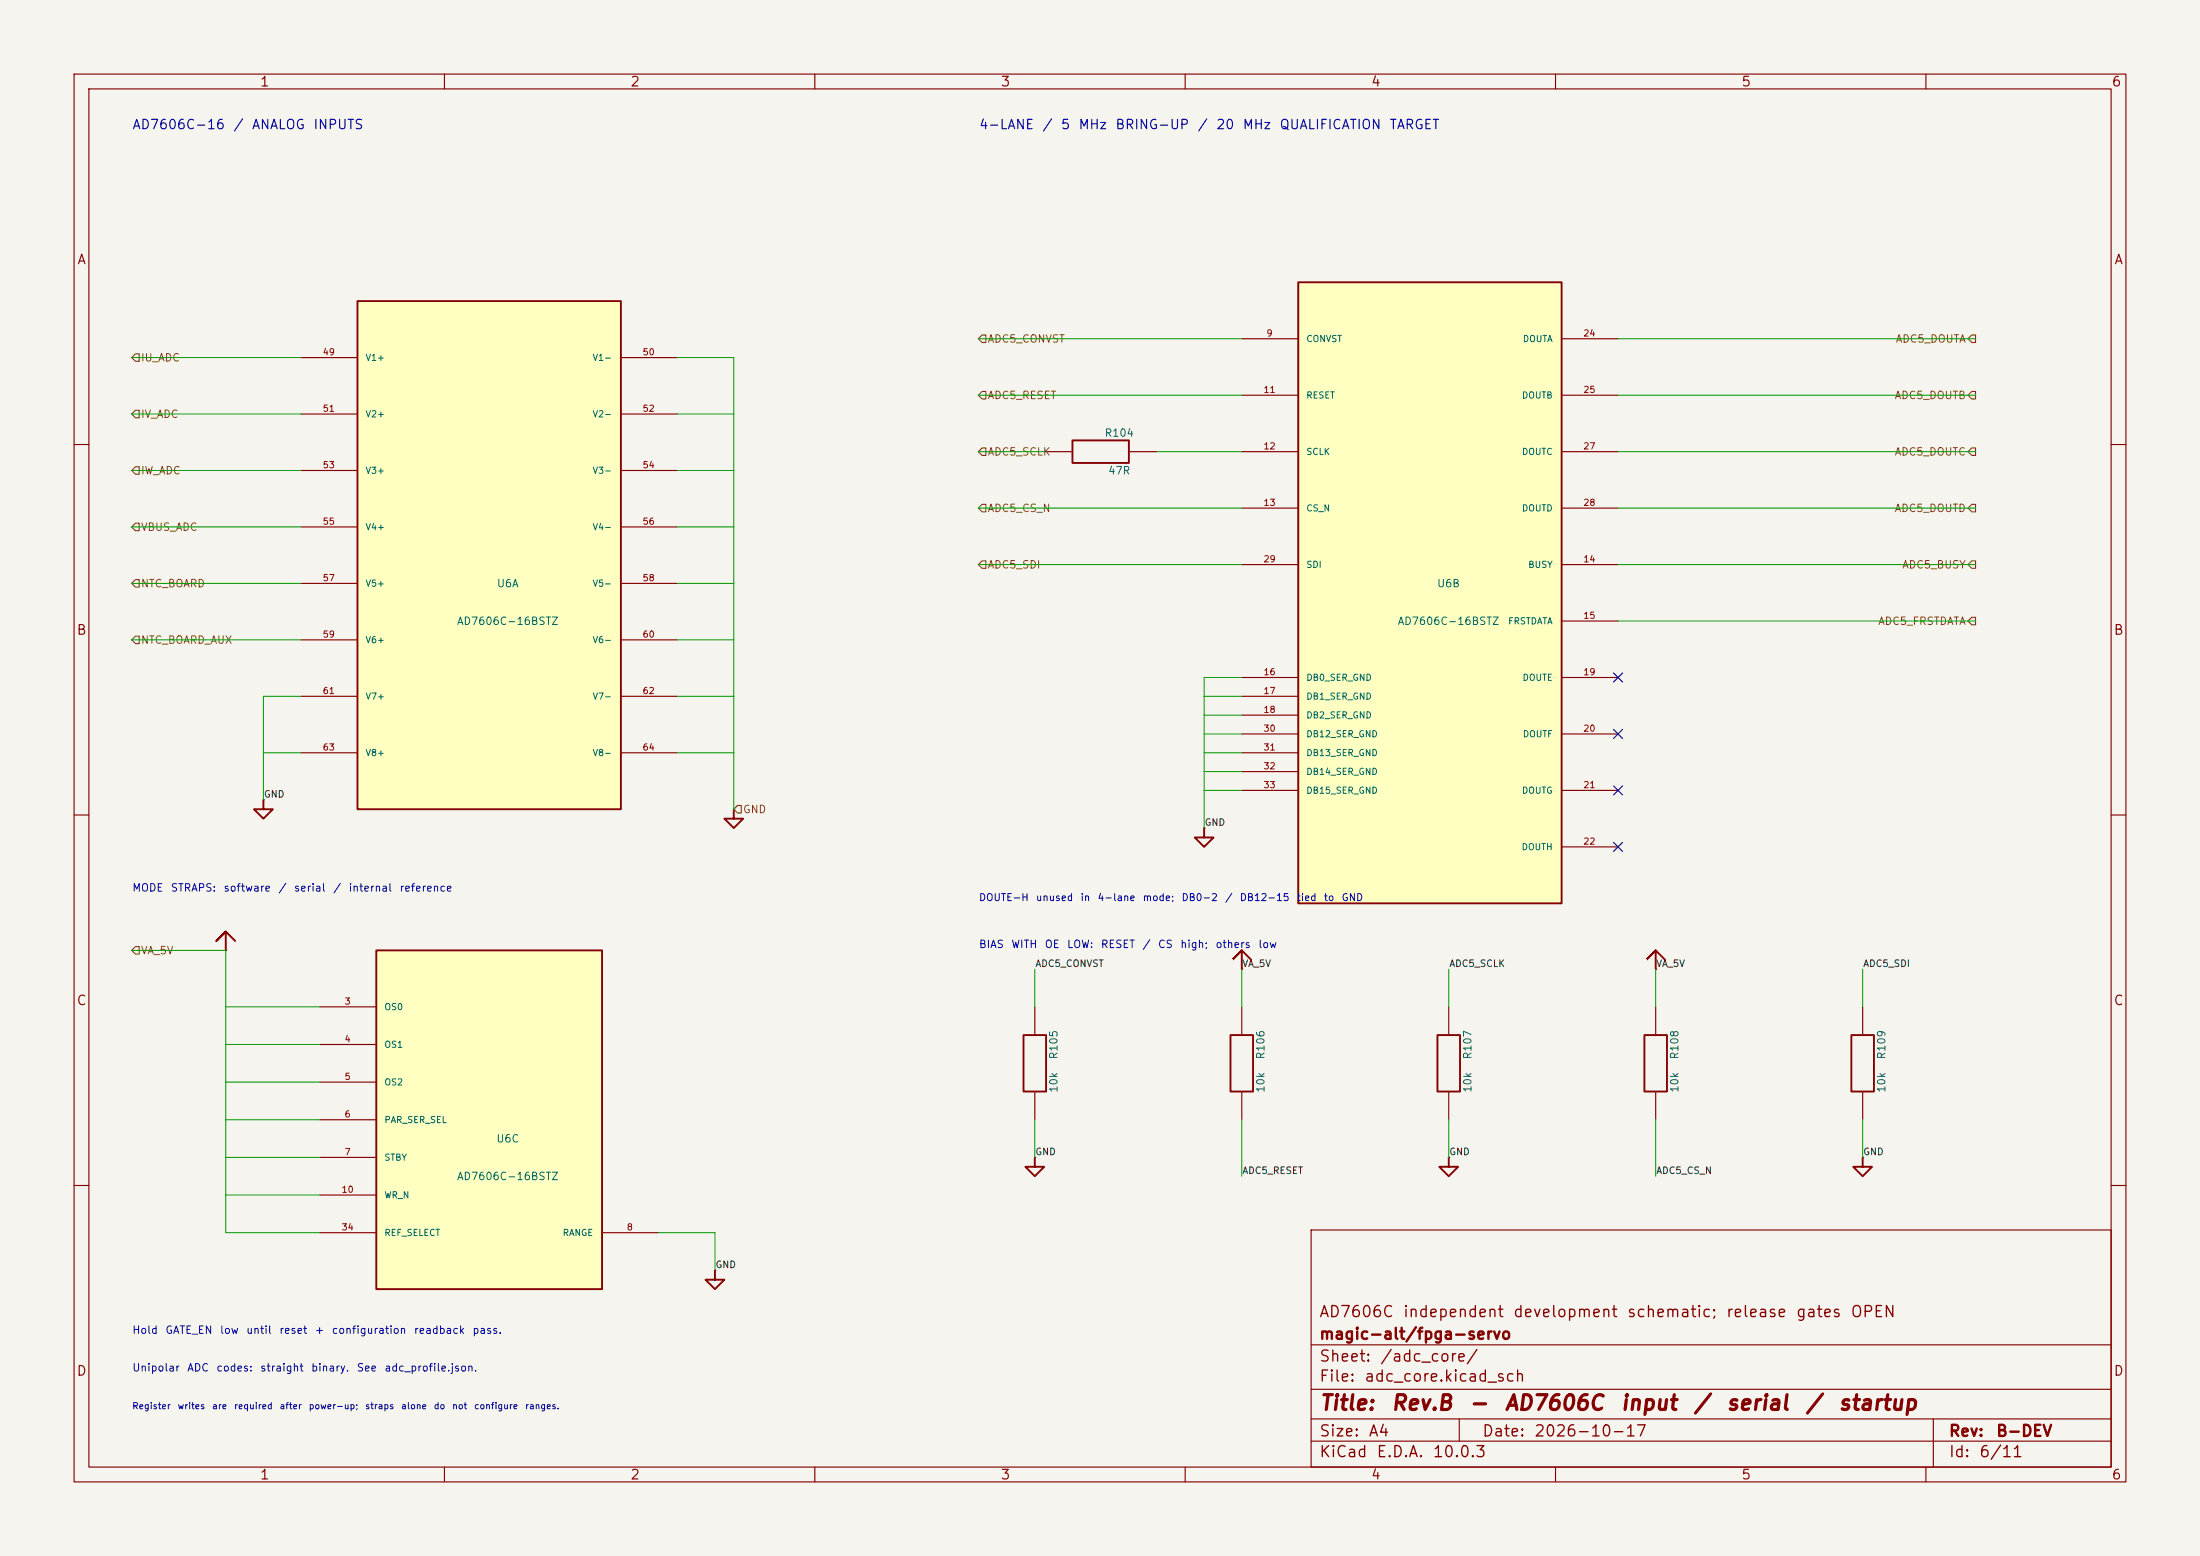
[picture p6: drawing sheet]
(kicad_sch (version 20260306) (generator "eeschema") (generator_version "10.0") (paper "A4") (title_block (title "Rev.B - AD7606C input / serial / startup") (date "2026-10-17") (rev "B-DEV") (company "magic-alt/fpga-servo") (comment 1 "AD7606C independent development schematic; release gates OPEN")) (lib_symbols (symbol "ax7010_servo_reva:AD7606C_16_SERIAL" (pin_names (offset 1.016)) (in_bom yes) (on_board yes)(property "Reference" "U" (at 0 0 0) (effects (font (size 1.016 1.016)) (hide yes)))(property "Value" "AD7606C_16_SERIAL" (at 0 0 0) (effects (font (size 1.016 1.016)) (hide yes)))(property "Footprint" "Package_QFP:LQFP-64_10x10mm_P0.5mm" (at 0 0 0) (effects (font (size 1.016 1.016)) (hide yes)))(property "Datasheet" "https://www.analog.com/media/en/technical-documentation/data-sheets/ad7606c-16.pdf" (at 0 0 0) (effects (font (size 1.016 1.016)) (hide yes)))(symbol "AD7606C_16_SERIAL_1_1" (rectangle (start -17.78 40.64) (end 17.78 -27.94) (stroke (width .254) (type default)) (fill (type background)))(pin input line (at -25.4 33.02 0) (length 7.62) (name "V1+" (effects (font (size 0.85 0.85)) )) (number "49" (effects (font (size 0.85 0.85)) )))(pin input line (at 25.4 33.02 180) (length 7.62) (name "V1-" (effects (font (size 0.85 0.85)) )) (number "50" (effects (font (size 0.85 0.85)) )))(pin input line (at -25.4 25.4 0) (length 7.62) (name "V2+" (effects (font (size 0.85 0.85)) )) (number "51" (effects (font (size 0.85 0.85)) )))(pin input line (at 25.4 25.4 180) (length 7.62) (name "V2-" (effects (font (size 0.85 0.85)) )) (number "52" (effects (font (size 0.85 0.85)) )))(pin input line (at -25.4 17.78 0) (length 7.62) (name "V3+" (effects (font (size 0.85 0.85)) )) (number "53" (effects (font (size 0.85 0.85)) )))(pin input line (at 25.4 17.78 180) (length 7.62) (name "V3-" (effects (font (size 0.85 0.85)) )) (number "54" (effects (font (size 0.85 0.85)) )))(pin input line (at -25.4 10.16 0) (length 7.62) (name "V4+" (effects (font (size 0.85 0.85)) )) (number "55" (effects (font (size 0.85 0.85)) )))(pin input line (at 25.4 10.16 180) (length 7.62) (name "V4-" (effects (font (size 0.85 0.85)) )) (number "56" (effects (font (size 0.85 0.85)) )))(pin input line (at -25.4 2.54 0) (length 7.62) (name "V5+" (effects (font (size 0.85 0.85)) )) (number "57" (effects (font (size 0.85 0.85)) )))(pin input line (at 25.4 2.54 180) (length 7.62) (name "V5-" (effects (font (size 0.85 0.85)) )) (number "58" (effects (font (size 0.85 0.85)) )))(pin input line (at -25.4 -5.08 0) (length 7.62) (name "V6+" (effects (font (size 0.85 0.85)) )) (number "59" (effects (font (size 0.85 0.85)) )))(pin input line (at 25.4 -5.08 180) (length 7.62) (name "V6-" (effects (font (size 0.85 0.85)) )) (number "60" (effects (font (size 0.85 0.85)) )))(pin input line (at -25.4 -12.7 0) (length 7.62) (name "V7+" (effects (font (size 0.85 0.85)) )) (number "61" (effects (font (size 0.85 0.85)) )))(pin input line (at 25.4 -12.7 180) (length 7.62) (name "V7-" (effects (font (size 0.85 0.85)) )) (number "62" (effects (font (size 0.85 0.85)) )))(pin input line (at -25.4 -20.32 0) (length 7.62) (name "V8+" (effects (font (size 0.85 0.85)) )) (number "63" (effects (font (size 0.85 0.85)) )))(pin input line (at 25.4 -20.32 180) (length 7.62) (name "V8-" (effects (font (size 0.85 0.85)) )) (number "64" (effects (font (size 0.85 0.85)) ))))(symbol "AD7606C_16_SERIAL_2_1" (rectangle (start -17.78 43.18) (end 17.78 -40.64) (stroke (width .254) (type default)) (fill (type background)))(pin input line (at -25.4 35.56 0) (length 7.62) (name "CONVST" (effects (font (size 0.85 0.85)) )) (number "9" (effects (font (size 0.85 0.85)) )))(pin input line (at -25.4 27.94 0) (length 7.62) (name "RESET" (effects (font (size 0.85 0.85)) )) (number "11" (effects (font (size 0.85 0.85)) )))(pin input line (at -25.4 20.32 0) (length 7.62) (name "SCLK" (effects (font (size 0.85 0.85)) )) (number "12" (effects (font (size 0.85 0.85)) )))(pin input line (at -25.4 12.7 0) (length 7.62) (name "CS_N" (effects (font (size 0.85 0.85)) )) (number "13" (effects (font (size 0.85 0.85)) )))(pin input line (at -25.4 5.08 0) (length 7.62) (name "SDI" (effects (font (size 0.85 0.85)) )) (number "29" (effects (font (size 0.85 0.85)) )))(pin output line (at 25.4 35.56 180) (length 7.62) (name "DOUTA" (effects (font (size 0.85 0.85)) )) (number "24" (effects (font (size 0.85 0.85)) )))(pin output line (at 25.4 27.94 180) (length 7.62) (name "DOUTB" (effects (font (size 0.85 0.85)) )) (number "25" (effects (font (size 0.85 0.85)) )))(pin output line (at 25.4 20.32 180) (length 7.62) (name "DOUTC" (effects (font (size 0.85 0.85)) )) (number "27" (effects (font (size 0.85 0.85)) )))(pin output line (at 25.4 12.7 180) (length 7.62) (name "DOUTD" (effects (font (size 0.85 0.85)) )) (number "28" (effects (font (size 0.85 0.85)) )))(pin output line (at 25.4 5.08 180) (length 7.62) (name "BUSY" (effects (font (size 0.85 0.85)) )) (number "14" (effects (font (size 0.85 0.85)) )))(pin output line (at 25.4 -2.54 180) (length 7.62) (name "FRSTDATA" (effects (font (size 0.85 0.85)) )) (number "15" (effects (font (size 0.85 0.85)) )))(pin output line (at 25.4 -10.16 180) (length 7.62) (name "DOUTE" (effects (font (size 0.85 0.85)) )) (number "19" (effects (font (size 0.85 0.85)) )))(pin output line (at 25.4 -17.78 180) (length 7.62) (name "DOUTF" (effects (font (size 0.85 0.85)) )) (number "20" (effects (font (size 0.85 0.85)) )))(pin output line (at 25.4 -25.4 180) (length 7.62) (name "DOUTG" (effects (font (size 0.85 0.85)) )) (number "21" (effects (font (size 0.85 0.85)) )))(pin output line (at 25.4 -33.02 180) (length 7.62) (name "DOUTH" (effects (font (size 0.85 0.85)) )) (number "22" (effects (font (size 0.85 0.85)) )))(pin input line (at -25.4 -10.16 0) (length 7.62) (name "DB0_SER_GND" (effects (font (size 0.85 0.85)) )) (number "16" (effects (font (size 0.85 0.85)) )))(pin input line (at -25.4 -12.7 0) (length 7.62) (name "DB1_SER_GND" (effects (font (size 0.85 0.85)) )) (number "17" (effects (font (size 0.85 0.85)) )))(pin input line (at -25.4 -15.24 0) (length 7.62) (name "DB2_SER_GND" (effects (font (size 0.85 0.85)) )) (number "18" (effects (font (size 0.85 0.85)) )))(pin input line (at -25.4 -17.78 0) (length 7.62) (name "DB12_SER_GND" (effects (font (size 0.85 0.85)) )) (number "30" (effects (font (size 0.85 0.85)) )))(pin input line (at -25.4 -20.32 0) (length 7.62) (name "DB13_SER_GND" (effects (font (size 0.85 0.85)) )) (number "31" (effects (font (size 0.85 0.85)) )))(pin input line (at -25.4 -22.86 0) (length 7.62) (name "DB14_SER_GND" (effects (font (size 0.85 0.85)) )) (number "32" (effects (font (size 0.85 0.85)) )))(pin input line (at -25.4 -25.4 0) (length 7.62) (name "DB15_SER_GND" (effects (font (size 0.85 0.85)) )) (number "33" (effects (font (size 0.85 0.85)) ))))(symbol "AD7606C_16_SERIAL_3_1" (rectangle (start -15.24 27.94) (end 15.24 -17.78) (stroke (width .254) (type default)) (fill (type background)))(pin input line (at -22.86 20.32 0) (length 7.62) (name "OS0" (effects (font (size 0.85 0.85)) )) (number "3" (effects (font (size 0.85 0.85)) )))(pin input line (at -22.86 15.24 0) (length 7.62) (name "OS1" (effects (font (size 0.85 0.85)) )) (number "4" (effects (font (size 0.85 0.85)) )))(pin input line (at -22.86 10.16 0) (length 7.62) (name "OS2" (effects (font (size 0.85 0.85)) )) (number "5" (effects (font (size 0.85 0.85)) )))(pin input line (at -22.86 5.08 0) (length 7.62) (name "PAR_SER_SEL" (effects (font (size 0.85 0.85)) )) (number "6" (effects (font (size 0.85 0.85)) )))(pin input line (at -22.86 0 0) (length 7.62) (name "STBY" (effects (font (size 0.85 0.85)) )) (number "7" (effects (font (size 0.85 0.85)) )))(pin input line (at -22.86 -5.08 0) (length 7.62) (name "WR_N" (effects (font (size 0.85 0.85)) )) (number "10" (effects (font (size 0.85 0.85)) )))(pin input line (at -22.86 -10.16 0) (length 7.62) (name "REF_SELECT" (effects (font (size 0.85 0.85)) )) (number "34" (effects (font (size 0.85 0.85)) )))(pin input line (at 22.86 -10.16 180) (length 7.62) (name "RANGE" (effects (font (size 0.85 0.85)) )) (number "8" (effects (font (size 0.85 0.85)) ))))(symbol "AD7606C_16_SERIAL_4_1" (rectangle (start -68.58 5.08) (end 78.74 -25.4) (stroke (width .254) (type default)) (fill (type background)))(pin power_in line (at -50.8 12.7 270) (length 7.62) (name "AVCC" (effects (font (size 0.85 0.85)) )) (number "1" (effects (font (size 0.85 0.85)) )))(pin power_in line (at -20.32 12.7 270) (length 7.62) (name "AVCC" (effects (font (size 0.85 0.85)) )) (number "37" (effects (font (size 0.85 0.85)) )))(pin power_in line (at 10.16 12.7 270) (length 7.62) (name "AVCC" (effects (font (size 0.85 0.85)) )) (number "38" (effects (font (size 0.85 0.85)) )))(pin power_in line (at 40.64 12.7 270) (length 7.62) (name "AVCC" (effects (font (size 0.85 0.85)) )) (number "48" (effects (font (size 0.85 0.85)) )))(pin power_in line (at 71.12 12.7 270) (length 7.62) (name "VDRIVE" (effects (font (size 0.85 0.85)) )) (number "23" (effects (font (size 0.85 0.85)) )))(pin power_in line (at -57.15 -33.02 90) (length 7.62) (name "AGND" (effects (font (size 0.85 0.85)) )) (number "2" (effects (font (size 0.85 0.85)) )))(pin power_in line (at -39.37 -33.02 90) (length 7.62) (name "AGND" (effects (font (size 0.85 0.85)) )) (number "26" (effects (font (size 0.85 0.85)) )))(pin power_in line (at -21.59 -33.02 90) (length 7.62) (name "AGND" (effects (font (size 0.85 0.85)) )) (number "35" (effects (font (size 0.85 0.85)) )))(pin power_in line (at -3.81 -33.02 90) (length 7.62) (name "AGND" (effects (font (size 0.85 0.85)) )) (number "40" (effects (font (size 0.85 0.85)) )))(pin power_in line (at 13.97 -33.02 90) (length 7.62) (name "AGND" (effects (font (size 0.85 0.85)) )) (number "41" (effects (font (size 0.85 0.85)) )))(pin power_in line (at 31.75 -33.02 90) (length 7.62) (name "AGND" (effects (font (size 0.85 0.85)) )) (number "47" (effects (font (size 0.85 0.85)) )))(pin power_in line (at 49.53 -33.02 90) (length 7.62) (name "REFGND" (effects (font (size 0.85 0.85)) )) (number "43" (effects (font (size 0.85 0.85)) )))(pin power_in line (at 67.31 -33.02 90) (length 7.62) (name "REFGND" (effects (font (size 0.85 0.85)) )) (number "46" (effects (font (size 0.85 0.85)) ))))(symbol "AD7606C_16_SERIAL_5_1" (rectangle (start -30.48 20.32) (end 30.48 -27.94) (stroke (width .254) (type default)) (fill (type background)))(pin passive line (at -38.1 12.7 0) (length 7.62) (name "REGCAP_A" (effects (font (size 0.85 0.85)) )) (number "36" (effects (font (size 0.85 0.85)) )))(pin passive line (at -38.1 -12.7 0) (length 7.62) (name "REGCAP_D" (effects (font (size 0.85 0.85)) )) (number "39" (effects (font (size 0.85 0.85)) )))(pin passive line (at 38.1 12.7 180) (length 7.62) (name "REFIN_REFOUT" (effects (font (size 0.85 0.85)) )) (number "42" (effects (font (size 0.85 0.85)) )))(pin passive line (at 38.1 -12.7 180) (length 7.62) (name "REFCAPA" (effects (font (size 0.85 0.85)) )) (number "44" (effects (font (size 0.85 0.85)) )))(pin passive line (at 38.1 -20.32 180) (length 7.62) (name "REFCAPB" (effects (font (size 0.85 0.85)) )) (number "45" (effects (font (size 0.85 0.85)) )))))
(symbol "ax7010_servo_reva:PWR_GND" (pin_names (offset 0) (hide yes)) (pin_numbers (hide yes)) (in_bom no) (on_board no) (in_pos_files no)
(property "Reference" "#PWR" (at 0 0 0) (effects (font (size 1 1)) (hide yes)))
(property "Value" "/GND" (at 0 -4.445 0) (effects (font (size 1 1)) (hide yes)))
(symbol "PWR_GND_0_1" (polyline (pts (xy 0 0) (xy 0 -1.27) (xy -1.27 -1.27) (xy 0 -2.54) (xy 1.27 -1.27) (xy 0 -1.27)) (stroke (width 0.254) (type default)) (fill (type none))))
(symbol "PWR_GND_1_1" (pin passive line (at 0 0 90) (length 0) (name "GND" (effects (font (size 1 1)))) (number "1" (effects (font (size 1 1)))))))
(symbol "ax7010_servo_reva:PWR_VA_5V" (pin_names (offset 0) (hide yes)) (pin_numbers (hide yes)) (in_bom no) (on_board no) (in_pos_files no)
(property "Reference" "#PWR" (at 0 0 0) (effects (font (size 1 1)) (hide yes)))
(property "Value" "/VA_5V" (at 0 4.445 0) (effects (font (size 1 1)) (hide yes)))
(symbol "PWR_VA_5V_0_1" (polyline (pts (xy 0 0) (xy 0 2.54) (xy -1.27 1.27) (xy 0 2.54) (xy 1.27 1.27)) (stroke (width 0.254) (type default)) (fill (type none))))
(symbol "PWR_VA_5V_1_1" (pin passive line (at 0 0 90) (length 0) (name "VA_5V" (effects (font (size 1 1)))) (number "1" (effects (font (size 1 1)))))))
(symbol "ax7010_servo_reva:R"
   (pin_numbers (hide yes))
   (pin_names (offset 0) (hide yes)) (exclude_from_sim no) (in_bom yes) (on_board yes)
   (in_pos_files yes)
   (duplicate_pin_numbers_are_jumpers no)
   (property "Reference" "R" (at 0 2.54 0) (show_name no) (do_not_autoplace no) (effects (font (size 1.016 1.016))))
   (property "Value" "R" (at 0 -2.54 0) (show_name no) (do_not_autoplace no) (effects (font (size 1.016 1.016))))
   (property "Footprint" "" (at 0 0 0) (show_name no) (do_not_autoplace no) (hide yes) (effects (font (size 1.27 1.27))))
   (property "Datasheet" "" (at 0 0 0) (show_name no) (do_not_autoplace no) (hide yes) (effects (font (size 1.27 1.27))))
   (property "Description" "" (at 0 0 0) (show_name no) (do_not_autoplace no) (hide yes) (effects (font (size 1.27 1.27))))
   (symbol "R_0_1"
    (rectangle (start -3.81 1.524) (end 3.81 -1.524) (stroke (width 0.254) (type solid)) (fill (type none))))
   (symbol "R_1_1"
    (pin passive line (at -7.62 0 0) (length 3.81) (name "1" (effects (font (size 1.016 1.016)))) (number "1" (effects (font (size 1.016 1.016)))))
    (pin passive line (at 7.62 0 180) (length 3.81) (name "2" (effects (font (size 1.016 1.016)))) (number "2" (effects (font (size 1.016 1.016))))))
   (embedded_fonts no)))
(text "AD7606C-16 / ANALOG INPUTS" (at 17.78 17.78 0) (effects (font (size 1.27 1.27)) (justify left bottom)))
(text "4-LANE / 5 MHz BRING-UP / 20 MHz QUALIFICATION TARGET" (at 132.08 17.78 0) (effects (font (size 1.27 1.27)) (justify left bottom)))
(symbol (lib_id "ax7010_servo_reva:AD7606C_16_SERIAL") (at 66.04 81.28 0) (unit 1) (in_bom yes) (on_board yes) (in_pos_files yes) (dnp no)(property "Reference" "U6" (at 68.58 78.74 0) (effects (font (size 1.016 1.016)) ))(property "Value" "AD7606C-16BSTZ" (at 68.58 83.82 0) (effects (font (size 1.016 1.016)) ))(property "Manufacturer" "Analog Devices" (at 66.04 81.28 0) (effects (font (size 1.016 1.016)) (hide yes)))(property "MPN" "AD7606C-16BSTZ" (at 66.04 81.28 0) (effects (font (size 1.016 1.016)) (hide yes)))(property "LCSC" "C5371769" (at 66.04 81.28 0) (effects (font (size 1.016 1.016)) (hide yes)))(property "Alternative_MPN" "AD7606C-16BSTZ-RL" (at 66.04 81.28 0) (effects (font (size 1.016 1.016)) (hide yes)))(property "Alternative_LCSC" "C5240947" (at 66.04 81.28 0) (effects (font (size 1.016 1.016)) (hide yes)))(property "Alternative_Status" "Packaging only; same silicon and ST-64-2 package" (at 66.04 81.28 0) (effects (font (size 1.016 1.016)) (hide yes)))(property "Footprint" "Package_QFP:LQFP-64_10x10mm_P0.5mm" (at 66.04 81.28 0) (effects (font (size 1.016 1.016)) (hide yes)))(property "Datasheet" "https://www.analog.com/media/en/technical-documentation/data-sheets/ad7606c-16.pdf" (at 66.04 81.28 0) (effects (font (size 1.016 1.016)) (hide yes)))(property "Description" "8ch simultaneous 16-bit ADC; serial software mode, four DOUT lanes" (at 66.04 81.28 0) (effects (font (size 1.016 1.016)) (hide yes)))(property "Sourcing_Status" "Development selection; refresh actual quote before purchasing" (at 66.04 81.28 0) (effects (font (size 1.016 1.016)) (hide yes))))
(symbol (lib_id "ax7010_servo_reva:AD7606C_16_SERIAL") (at 193.04 81.28 0) (unit 2) (in_bom yes) (on_board yes) (in_pos_files yes) (dnp no)(property "Reference" "U6" (at 195.58 78.74 0) (effects (font (size 1.016 1.016)) ))(property "Value" "AD7606C-16BSTZ" (at 195.58 83.82 0) (effects (font (size 1.016 1.016)) ))(property "Manufacturer" "Analog Devices" (at 193.04 81.28 0) (effects (font (size 1.016 1.016)) (hide yes)))(property "MPN" "AD7606C-16BSTZ" (at 193.04 81.28 0) (effects (font (size 1.016 1.016)) (hide yes)))(property "LCSC" "C5371769" (at 193.04 81.28 0) (effects (font (size 1.016 1.016)) (hide yes)))(property "Alternative_MPN" "AD7606C-16BSTZ-RL" (at 193.04 81.28 0) (effects (font (size 1.016 1.016)) (hide yes)))(property "Alternative_LCSC" "C5240947" (at 193.04 81.28 0) (effects (font (size 1.016 1.016)) (hide yes)))(property "Alternative_Status" "Packaging only; same silicon and ST-64-2 package" (at 193.04 81.28 0) (effects (font (size 1.016 1.016)) (hide yes)))(property "Footprint" "Package_QFP:LQFP-64_10x10mm_P0.5mm" (at 193.04 81.28 0) (effects (font (size 1.016 1.016)) (hide yes)))(property "Datasheet" "https://www.analog.com/media/en/technical-documentation/data-sheets/ad7606c-16.pdf" (at 193.04 81.28 0) (effects (font (size 1.016 1.016)) (hide yes)))(property "Description" "8ch simultaneous 16-bit ADC; serial software mode, four DOUT lanes" (at 193.04 81.28 0) (effects (font (size 1.016 1.016)) (hide yes)))(property "Sourcing_Status" "Development selection; refresh actual quote before purchasing" (at 193.04 81.28 0) (effects (font (size 1.016 1.016)) (hide yes))))
(wire (pts (xy 17.78 48.26) (xy 40.64 48.26)) (stroke (width 0.1524) (type default)))
(hierarchical_label "IU_ADC" (shape input) (at 17.78 48.26 0) (effects (font (size 1.016 1.016)) (justify left)))
(wire (pts (xy 17.78 55.88) (xy 40.64 55.88)) (stroke (width 0.1524) (type default)))
(hierarchical_label "IV_ADC" (shape input) (at 17.78 55.88 0) (effects (font (size 1.016 1.016)) (justify left)))
(wire (pts (xy 17.78 63.5) (xy 40.64 63.5)) (stroke (width 0.1524) (type default)))
(hierarchical_label "IW_ADC" (shape input) (at 17.78 63.5 0) (effects (font (size 1.016 1.016)) (justify left)))
(wire (pts (xy 17.78 71.12) (xy 40.64 71.12)) (stroke (width 0.1524) (type default)))
(hierarchical_label "VBUS_ADC" (shape input) (at 17.78 71.12 0) (effects (font (size 1.016 1.016)) (justify left)))
(wire (pts (xy 17.78 78.74) (xy 40.64 78.74)) (stroke (width 0.1524) (type default)))
(hierarchical_label "NTC_BOARD" (shape input) (at 17.78 78.74 0) (effects (font (size 1.016 1.016)) (justify left)))
(wire (pts (xy 17.78 86.36) (xy 40.64 86.36)) (stroke (width 0.1524) (type default)))
(hierarchical_label "NTC_BOARD_AUX" (shape input) (at 17.78 86.36 0) (effects (font (size 1.016 1.016)) (justify left)))
(wire (pts (xy 35.56 93.98) (xy 40.64 93.98)) (stroke (width 0.1524) (type default)))
(wire (pts (xy 35.56 101.6) (xy 40.64 101.6)) (stroke (width 0.1524) (type default)))
(wire (pts (xy 35.56 93.98) (xy 35.56 101.6)) (stroke (width 0.1524) (type default)))
(wire (pts (xy 35.56 101.6) (xy 35.56 107.95)) (stroke (width 0.1524) (type default)))
(junction (at 35.56 101.6) (diameter 0.635) (color 0 0 0 0))
(symbol (lib_id "ax7010_servo_reva:PWR_GND") (at 35.56 107.95 0) (unit 1) (in_bom no) (on_board no) (in_pos_files no)(property "Reference" "#PWR5001" (at 38.1 105.41 0) (effects (font (size 1.016 1.016)) (hide yes)))(property "Value" "/GND" (at 38.1 110.49 0) (effects (font (size 1.016 1.016)) (hide yes))))
(label "GND" (at 35.56 107.95 0) (effects (font (size 0.9 0.9)) (justify left bottom)))
(wire (pts (xy 91.44 48.26) (xy 99.06 48.26)) (stroke (width 0.1524) (type default)))
(wire (pts (xy 99.06 48.26) (xy 99.06 55.88)) (stroke (width 0.1524) (type default)))
(wire (pts (xy 91.44 55.88) (xy 99.06 55.88)) (stroke (width 0.1524) (type default)))
(wire (pts (xy 99.06 55.88) (xy 99.06 63.5)) (stroke (width 0.1524) (type default)))
(junction (at 99.06 55.88) (diameter 0.635) (color 0 0 0 0))
(wire (pts (xy 91.44 63.5) (xy 99.06 63.5)) (stroke (width 0.1524) (type default)))
(wire (pts (xy 99.06 63.5) (xy 99.06 71.12)) (stroke (width 0.1524) (type default)))
(junction (at 99.06 63.5) (diameter 0.635) (color 0 0 0 0))
(wire (pts (xy 91.44 71.12) (xy 99.06 71.12)) (stroke (width 0.1524) (type default)))
(wire (pts (xy 99.06 71.12) (xy 99.06 78.74)) (stroke (width 0.1524) (type default)))
(junction (at 99.06 71.12) (diameter 0.635) (color 0 0 0 0))
(wire (pts (xy 91.44 78.74) (xy 99.06 78.74)) (stroke (width 0.1524) (type default)))
(wire (pts (xy 99.06 78.74) (xy 99.06 86.36)) (stroke (width 0.1524) (type default)))
(junction (at 99.06 78.74) (diameter 0.635) (color 0 0 0 0))
(wire (pts (xy 91.44 86.36) (xy 99.06 86.36)) (stroke (width 0.1524) (type default)))
(wire (pts (xy 99.06 86.36) (xy 99.06 93.98)) (stroke (width 0.1524) (type default)))
(junction (at 99.06 86.36) (diameter 0.635) (color 0 0 0 0))
(wire (pts (xy 91.44 93.98) (xy 99.06 93.98)) (stroke (width 0.1524) (type default)))
(wire (pts (xy 99.06 93.98) (xy 99.06 101.6)) (stroke (width 0.1524) (type default)))
(junction (at 99.06 93.98) (diameter 0.635) (color 0 0 0 0))
(wire (pts (xy 91.44 101.6) (xy 99.06 101.6)) (stroke (width 0.1524) (type default)))
(junction (at 99.06 101.6) (diameter 0.635) (color 0 0 0 0))
(wire (pts (xy 99.06 101.6) (xy 99.06 109.22)) (stroke (width 0.1524) (type default)))
(hierarchical_label "GND" (shape input) (at 99.06 109.22 0) (effects (font (size 1.016 1.016)) (justify left)))
(symbol (lib_id "ax7010_servo_reva:PWR_GND") (at 99.06 109.22 0) (unit 1) (in_bom no) (on_board no) (in_pos_files no)(property "Reference" "#PWR5002" (at 101.6 106.68 0) (effects (font (size 1.016 1.016)) (hide yes)))(property "Value" "/GND" (at 101.6 111.76 0) (effects (font (size 1.016 1.016)) (hide yes))))
(hierarchical_label "ADC5_CONVST" (shape input) (at 132.08 45.72 0) (effects (font (size 1.016 1.016)) (justify left)))
(wire (pts (xy 132.08 45.72) (xy 167.64 45.72)) (stroke (width 0.1524) (type default)))
(hierarchical_label "ADC5_RESET" (shape input) (at 132.08 53.34 0) (effects (font (size 1.016 1.016)) (justify left)))
(wire (pts (xy 132.08 53.34) (xy 167.64 53.34)) (stroke (width 0.1524) (type default)))
(hierarchical_label "ADC5_SCLK" (shape input) (at 132.08 60.96 0) (effects (font (size 1.016 1.016)) (justify left)))
(wire (pts (xy 132.08 60.96) (xy 140.97 60.96)) (stroke (width 0.1524) (type default)))
(symbol (lib_id "ax7010_servo_reva:R") (at 148.59 60.96 0) (unit 1) (in_bom yes) (on_board yes) (in_pos_files yes) (dnp no)(property "Reference" "R104" (at 151.13 58.42 0) (effects (font (size 1.016 1.016)) ))(property "Value" "47R" (at 151.13 63.5 0) (effects (font (size 1.016 1.016)) ))(property "Footprint" "Resistor_SMD:R_0603_1608Metric" (at 148.59 60.96 0) (effects (font (size 1.016 1.016)) (hide yes)))(property "Datasheet" "https://atta.szlcsc.com/upload/public/pdf/source/20260525/1D8CDEB9F7F4208858E1F2F6F2BB4F43.pdf" (at 148.59 60.96 0) (effects (font (size 1.016 1.016)) (hide yes)))(property "Description" "47R source damping; place adjacent to U28 B1Y clock output" (at 148.59 60.96 0) (effects (font (size 1.016 1.016)) (hide yes)))(property "Manufacturer" "FH(风华)" (at 148.59 60.96 0) (effects (font (size 1.016 1.016)) (hide yes)))(property "MPN" "RS-03K47R0FT" (at 148.59 60.96 0) (effects (font (size 1.016 1.016)) (hide yes)))(property "LCSC" "C140087" (at 148.59 60.96 0) (effects (font (size 1.016 1.016)) (hide yes)))(property "Sourcing_Status" "Prototype candidate; OEM reviewed; stock checked 2026-10-10; not production-qualified" (at 148.59 60.96 0) (effects (font (size 1.016 1.016)) (hide yes)))(property "Alternative_MPN" "0603WAF470JT5E" (at 148.59 60.96 0) (effects (font (size 1.016 1.016)) (hide yes)))(property "Alternative_LCSC" "C23182" (at 148.59 60.96 0) (effects (font (size 1.016 1.016)) (hide yes)))(property "Alternative_Status" "READY_FOR_PROTOTYPE" (at 148.59 60.96 0) (effects (font (size 1.016 1.016)) (hide yes))))
(wire (pts (xy 156.21 60.96) (xy 167.64 60.96)) (stroke (width 0.1524) (type default)))
(hierarchical_label "ADC5_CS_N" (shape input) (at 132.08 68.58 0) (effects (font (size 1.016 1.016)) (justify left)))
(wire (pts (xy 132.08 68.58) (xy 167.64 68.58)) (stroke (width 0.1524) (type default)))
(hierarchical_label "ADC5_SDI" (shape input) (at 132.08 76.2 0) (effects (font (size 1.016 1.016)) (justify left)))
(wire (pts (xy 132.08 76.2) (xy 167.64 76.2)) (stroke (width 0.1524) (type default)))
(wire (pts (xy 218.44 45.72) (xy 266.7 45.72)) (stroke (width 0.1524) (type default)))
(hierarchical_label "ADC5_DOUTA" (shape output) (at 266.7 45.72 180) (effects (font (size 1.016 1.016)) (justify right)))
(wire (pts (xy 218.44 53.34) (xy 266.7 53.34)) (stroke (width 0.1524) (type default)))
(hierarchical_label "ADC5_DOUTB" (shape output) (at 266.7 53.34 180) (effects (font (size 1.016 1.016)) (justify right)))
(wire (pts (xy 218.44 60.96) (xy 266.7 60.96)) (stroke (width 0.1524) (type default)))
(hierarchical_label "ADC5_DOUTC" (shape output) (at 266.7 60.96 180) (effects (font (size 1.016 1.016)) (justify right)))
(wire (pts (xy 218.44 68.58) (xy 266.7 68.58)) (stroke (width 0.1524) (type default)))
(hierarchical_label "ADC5_DOUTD" (shape output) (at 266.7 68.58 180) (effects (font (size 1.016 1.016)) (justify right)))
(wire (pts (xy 218.44 76.2) (xy 266.7 76.2)) (stroke (width 0.1524) (type default)))
(hierarchical_label "ADC5_BUSY" (shape output) (at 266.7 76.2 180) (effects (font (size 1.016 1.016)) (justify right)))
(wire (pts (xy 218.44 83.82) (xy 266.7 83.82)) (stroke (width 0.1524) (type default)))
(hierarchical_label "ADC5_FRSTDATA" (shape output) (at 266.7 83.82 180) (effects (font (size 1.016 1.016)) (justify right)))
(no_connect (at 218.44 91.44))
(no_connect (at 218.44 99.06))
(no_connect (at 218.44 106.68))
(no_connect (at 218.44 114.3))
(wire (pts (xy 162.56 91.44) (xy 167.64 91.44)) (stroke (width 0.1524) (type default)))
(wire (pts (xy 162.56 91.44) (xy 162.56 93.98)) (stroke (width 0.1524) (type default)))
(wire (pts (xy 162.56 93.98) (xy 167.64 93.98)) (stroke (width 0.1524) (type default)))
(wire (pts (xy 162.56 93.98) (xy 162.56 96.52)) (stroke (width 0.1524) (type default)))
(junction (at 162.56 93.98) (diameter 0.635) (color 0 0 0 0))
(wire (pts (xy 162.56 96.52) (xy 167.64 96.52)) (stroke (width 0.1524) (type default)))
(wire (pts (xy 162.56 96.52) (xy 162.56 99.06)) (stroke (width 0.1524) (type default)))
(junction (at 162.56 96.52) (diameter 0.635) (color 0 0 0 0))
(wire (pts (xy 162.56 99.06) (xy 167.64 99.06)) (stroke (width 0.1524) (type default)))
(wire (pts (xy 162.56 99.06) (xy 162.56 101.6)) (stroke (width 0.1524) (type default)))
(junction (at 162.56 99.06) (diameter 0.635) (color 0 0 0 0))
(wire (pts (xy 162.56 101.6) (xy 167.64 101.6)) (stroke (width 0.1524) (type default)))
(wire (pts (xy 162.56 101.6) (xy 162.56 104.14)) (stroke (width 0.1524) (type default)))
(junction (at 162.56 101.6) (diameter 0.635) (color 0 0 0 0))
(wire (pts (xy 162.56 104.14) (xy 167.64 104.14)) (stroke (width 0.1524) (type default)))
(wire (pts (xy 162.56 104.14) (xy 162.56 106.68)) (stroke (width 0.1524) (type default)))
(junction (at 162.56 104.14) (diameter 0.635) (color 0 0 0 0))
(wire (pts (xy 162.56 106.68) (xy 167.64 106.68)) (stroke (width 0.1524) (type default)))
(junction (at 162.56 106.68) (diameter 0.635) (color 0 0 0 0))
(wire (pts (xy 162.56 106.68) (xy 162.56 111.76)) (stroke (width 0.1524) (type default)))
(symbol (lib_id "ax7010_servo_reva:PWR_GND") (at 162.56 111.76 0) (unit 1) (in_bom no) (on_board no) (in_pos_files no)(property "Reference" "#PWR5003" (at 165.1 109.22 0) (effects (font (size 1.016 1.016)) (hide yes)))(property "Value" "/GND" (at 165.1 114.3 0) (effects (font (size 1.016 1.016)) (hide yes))))
(label "GND" (at 162.56 111.76 0) (effects (font (size 0.9 0.9)) (justify left bottom)))
(text "DOUTE-H unused in 4-lane mode; DB0-2 / DB12-15 tied to GND" (at 132.08 121.92 0) (effects (font (size 0.95 0.95)) (justify left bottom)))
(text "MODE STRAPS: software / serial / internal reference" (at 17.78 120.65 0) (effects (font (size 1.016 1.016)) (justify left bottom)))
(symbol (lib_id "ax7010_servo_reva:AD7606C_16_SERIAL") (at 66.04 156.21 0) (unit 3) (in_bom yes) (on_board yes) (in_pos_files yes) (dnp no)(property "Reference" "U6" (at 68.58 153.67 0) (effects (font (size 1.016 1.016)) ))(property "Value" "AD7606C-16BSTZ" (at 68.58 158.75 0) (effects (font (size 1.016 1.016)) ))(property "Manufacturer" "Analog Devices" (at 66.04 156.21 0) (effects (font (size 1.016 1.016)) (hide yes)))(property "MPN" "AD7606C-16BSTZ" (at 66.04 156.21 0) (effects (font (size 1.016 1.016)) (hide yes)))(property "LCSC" "C5371769" (at 66.04 156.21 0) (effects (font (size 1.016 1.016)) (hide yes)))(property "Alternative_MPN" "AD7606C-16BSTZ-RL" (at 66.04 156.21 0) (effects (font (size 1.016 1.016)) (hide yes)))(property "Alternative_LCSC" "C5240947" (at 66.04 156.21 0) (effects (font (size 1.016 1.016)) (hide yes)))(property "Alternative_Status" "Packaging only; same silicon and ST-64-2 package" (at 66.04 156.21 0) (effects (font (size 1.016 1.016)) (hide yes)))(property "Footprint" "Package_QFP:LQFP-64_10x10mm_P0.5mm" (at 66.04 156.21 0) (effects (font (size 1.016 1.016)) (hide yes)))(property "Datasheet" "https://www.analog.com/media/en/technical-documentation/data-sheets/ad7606c-16.pdf" (at 66.04 156.21 0) (effects (font (size 1.016 1.016)) (hide yes)))(property "Description" "8ch simultaneous 16-bit ADC; serial software mode, four DOUT lanes" (at 66.04 156.21 0) (effects (font (size 1.016 1.016)) (hide yes)))(property "Sourcing_Status" "Development selection; refresh actual quote before purchasing" (at 66.04 156.21 0) (effects (font (size 1.016 1.016)) (hide yes))))
(wire (pts (xy 30.48 135.89) (xy 43.18 135.89)) (stroke (width 0.1524) (type default)))
(wire (pts (xy 30.48 135.89) (xy 30.48 140.97)) (stroke (width 0.1524) (type default)))
(junction (at 30.48 135.89) (diameter 0.635) (color 0 0 0 0))
(wire (pts (xy 30.48 140.97) (xy 43.18 140.97)) (stroke (width 0.1524) (type default)))
(wire (pts (xy 30.48 140.97) (xy 30.48 146.05)) (stroke (width 0.1524) (type default)))
(junction (at 30.48 140.97) (diameter 0.635) (color 0 0 0 0))
(wire (pts (xy 30.48 146.05) (xy 43.18 146.05)) (stroke (width 0.1524) (type default)))
(wire (pts (xy 30.48 146.05) (xy 30.48 151.13)) (stroke (width 0.1524) (type default)))
(junction (at 30.48 146.05) (diameter 0.635) (color 0 0 0 0))
(wire (pts (xy 30.48 151.13) (xy 43.18 151.13)) (stroke (width 0.1524) (type default)))
(wire (pts (xy 30.48 151.13) (xy 30.48 156.21)) (stroke (width 0.1524) (type default)))
(junction (at 30.48 151.13) (diameter 0.635) (color 0 0 0 0))
(wire (pts (xy 30.48 156.21) (xy 43.18 156.21)) (stroke (width 0.1524) (type default)))
(wire (pts (xy 30.48 156.21) (xy 30.48 161.29)) (stroke (width 0.1524) (type default)))
(junction (at 30.48 156.21) (diameter 0.635) (color 0 0 0 0))
(wire (pts (xy 30.48 161.29) (xy 43.18 161.29)) (stroke (width 0.1524) (type default)))
(wire (pts (xy 30.48 161.29) (xy 30.48 166.37)) (stroke (width 0.1524) (type default)))
(junction (at 30.48 161.29) (diameter 0.635) (color 0 0 0 0))
(wire (pts (xy 30.48 166.37) (xy 43.18 166.37)) (stroke (width 0.1524) (type default)))
(junction (at 30.48 166.37) (diameter 0.635) (color 0 0 0 0))
(wire (pts (xy 30.48 128.27) (xy 30.48 135.89)) (stroke (width 0.1524) (type default)))
(wire (pts (xy 17.78 128.27) (xy 30.48 128.27)) (stroke (width 0.1524) (type default)))
(hierarchical_label "VA_5V" (shape input) (at 17.78 128.27 0) (effects (font (size 1.016 1.016)) (justify left)))
(symbol (lib_id "ax7010_servo_reva:PWR_VA_5V") (at 30.48 128.27 0) (unit 1) (in_bom no) (on_board no) (in_pos_files no)(property "Reference" "#PWR5004" (at 33.02 125.73 0) (effects (font (size 1.016 1.016)) (hide yes)))(property "Value" "/VA_5V" (at 33.02 130.81 0) (effects (font (size 1.016 1.016)) (hide yes))))
(wire (pts (xy 88.9 166.37) (xy 96.52 166.37)) (stroke (width 0.1524) (type default)))
(wire (pts (xy 96.52 166.37) (xy 96.52 171.45)) (stroke (width 0.1524) (type default)))
(symbol (lib_id "ax7010_servo_reva:PWR_GND") (at 96.52 171.45 0) (unit 1) (in_bom no) (on_board no) (in_pos_files no)(property "Reference" "#PWR5005" (at 99.06 168.91 0) (effects (font (size 1.016 1.016)) (hide yes)))(property "Value" "/GND" (at 99.06 173.99 0) (effects (font (size 1.016 1.016)) (hide yes))))
(label "GND" (at 96.52 171.45 0) (effects (font (size 0.9 0.9)) (justify left bottom)))
(text "BIAS WITH OE LOW: RESET / CS high; others low" (at 132.08 128.27 0) (effects (font (size 1.016 1.016)) (justify left bottom)))
(symbol (lib_id "ax7010_servo_reva:R") (at 139.7 143.51 90) (unit 1) (in_bom yes) (on_board yes) (in_pos_files yes) (dnp no)(property "Reference" "R105" (at 142.24 140.97 0) (effects (font (size 1.016 1.016)) ))(property "Value" "10k" (at 142.24 146.05 0) (effects (font (size 1.016 1.016)) ))(property "Footprint" "Resistor_SMD:R_0603_1608Metric" (at 139.7 143.51 0) (effects (font (size 1.016 1.016)) (hide yes)))(property "Manufacturer" "FH(风华)" (at 139.7 143.51 0) (effects (font (size 1.016 1.016)) (hide yes)))(property "MPN" "ABD03K1002FT" (at 139.7 143.51 0) (effects (font (size 1.016 1.016)) (hide yes)))(property "LCSC" "C5139509" (at 139.7 143.51 0) (effects (font (size 1.016 1.016)) (hide yes)))(property "Datasheet" "https://atta.szlcsc.com/upload/public/pdf/source/20220825/CB6AD4F3A68E21A294284F8D65B5AAD9.pdf" (at 139.7 143.51 0) (effects (font (size 1.016 1.016)) (hide yes)))(property "Sourcing_Status" "Prototype candidate; OEM reviewed; stock checked 2026-10-10; not production-qualified" (at 139.7 143.51 0) (effects (font (size 1.016 1.016)) (hide yes)))(property "Alternative_MPN" "0603WAF1002T5E" (at 139.7 143.51 0) (effects (font (size 1.016 1.016)) (hide yes)))(property "Alternative_LCSC" "C25804" (at 139.7 143.51 0) (effects (font (size 1.016 1.016)) (hide yes)))(property "Alternative_Status" "READY_FOR_PROTOTYPE" (at 139.7 143.51 0) (effects (font (size 1.016 1.016)) (hide yes)))(property "Description" "10k startup bias for ADC_CONVST" (at 139.7 143.51 0) (effects (font (size 1.016 1.016)) (hide yes))))
(wire (pts (xy 139.7 130.81) (xy 139.7 135.89)) (stroke (width 0.1524) (type default)))
(label "ADC5_CONVST" (at 139.7 130.81 0) (effects (font (size 0.9 0.9)) (justify left bottom)))
(wire (pts (xy 139.7 151.13) (xy 139.7 156.21)) (stroke (width 0.1524) (type default)))
(symbol (lib_id "ax7010_servo_reva:PWR_GND") (at 139.7 156.21 0) (unit 1) (in_bom no) (on_board no) (in_pos_files no)(property "Reference" "#PWR5006" (at 142.24 153.67 0) (effects (font (size 1.016 1.016)) (hide yes)))(property "Value" "/GND" (at 142.24 158.75 0) (effects (font (size 1.016 1.016)) (hide yes))))
(label "GND" (at 139.7 156.21 0) (effects (font (size 0.9 0.9)) (justify left bottom)))
(symbol (lib_id "ax7010_servo_reva:R") (at 167.64 143.51 90) (unit 1) (in_bom yes) (on_board yes) (in_pos_files yes) (dnp no)(property "Reference" "R106" (at 170.18 140.97 0) (effects (font (size 1.016 1.016)) ))(property "Value" "10k" (at 170.18 146.05 0) (effects (font (size 1.016 1.016)) ))(property "Footprint" "Resistor_SMD:R_0603_1608Metric" (at 167.64 143.51 0) (effects (font (size 1.016 1.016)) (hide yes)))(property "Manufacturer" "FH(风华)" (at 167.64 143.51 0) (effects (font (size 1.016 1.016)) (hide yes)))(property "MPN" "ABD03K1002FT" (at 167.64 143.51 0) (effects (font (size 1.016 1.016)) (hide yes)))(property "LCSC" "C5139509" (at 167.64 143.51 0) (effects (font (size 1.016 1.016)) (hide yes)))(property "Datasheet" "https://atta.szlcsc.com/upload/public/pdf/source/20220825/CB6AD4F3A68E21A294284F8D65B5AAD9.pdf" (at 167.64 143.51 0) (effects (font (size 1.016 1.016)) (hide yes)))(property "Sourcing_Status" "Prototype candidate; OEM reviewed; stock checked 2026-10-10; not production-qualified" (at 167.64 143.51 0) (effects (font (size 1.016 1.016)) (hide yes)))(property "Alternative_MPN" "0603WAF1002T5E" (at 167.64 143.51 0) (effects (font (size 1.016 1.016)) (hide yes)))(property "Alternative_LCSC" "C25804" (at 167.64 143.51 0) (effects (font (size 1.016 1.016)) (hide yes)))(property "Alternative_Status" "READY_FOR_PROTOTYPE" (at 167.64 143.51 0) (effects (font (size 1.016 1.016)) (hide yes)))(property "Description" "10k startup bias for ADC_RESET" (at 167.64 143.51 0) (effects (font (size 1.016 1.016)) (hide yes))))
(wire (pts (xy 167.64 130.81) (xy 167.64 135.89)) (stroke (width 0.1524) (type default)))
(symbol (lib_id "ax7010_servo_reva:PWR_VA_5V") (at 167.64 130.81 0) (unit 1) (in_bom no) (on_board no) (in_pos_files no)(property "Reference" "#PWR5007" (at 170.18 128.27 0) (effects (font (size 1.016 1.016)) (hide yes)))(property "Value" "/VA_5V" (at 170.18 133.35 0) (effects (font (size 1.016 1.016)) (hide yes))))
(label "VA_5V" (at 167.64 130.81 0) (effects (font (size 0.9 0.9)) (justify left bottom)))
(wire (pts (xy 167.64 151.13) (xy 167.64 158.75)) (stroke (width 0.1524) (type default)))
(label "ADC5_RESET" (at 167.64 158.75 0) (effects (font (size 0.9 0.9)) (justify left bottom)))
(symbol (lib_id "ax7010_servo_reva:R") (at 195.58 143.51 90) (unit 1) (in_bom yes) (on_board yes) (in_pos_files yes) (dnp no)(property "Reference" "R107" (at 198.12 140.97 0) (effects (font (size 1.016 1.016)) ))(property "Value" "10k" (at 198.12 146.05 0) (effects (font (size 1.016 1.016)) ))(property "Footprint" "Resistor_SMD:R_0603_1608Metric" (at 195.58 143.51 0) (effects (font (size 1.016 1.016)) (hide yes)))(property "Manufacturer" "FH(风华)" (at 195.58 143.51 0) (effects (font (size 1.016 1.016)) (hide yes)))(property "MPN" "ABD03K1002FT" (at 195.58 143.51 0) (effects (font (size 1.016 1.016)) (hide yes)))(property "LCSC" "C5139509" (at 195.58 143.51 0) (effects (font (size 1.016 1.016)) (hide yes)))(property "Datasheet" "https://atta.szlcsc.com/upload/public/pdf/source/20220825/CB6AD4F3A68E21A294284F8D65B5AAD9.pdf" (at 195.58 143.51 0) (effects (font (size 1.016 1.016)) (hide yes)))(property "Sourcing_Status" "Prototype candidate; OEM reviewed; stock checked 2026-10-10; not production-qualified" (at 195.58 143.51 0) (effects (font (size 1.016 1.016)) (hide yes)))(property "Alternative_MPN" "0603WAF1002T5E" (at 195.58 143.51 0) (effects (font (size 1.016 1.016)) (hide yes)))(property "Alternative_LCSC" "C25804" (at 195.58 143.51 0) (effects (font (size 1.016 1.016)) (hide yes)))(property "Alternative_Status" "READY_FOR_PROTOTYPE" (at 195.58 143.51 0) (effects (font (size 1.016 1.016)) (hide yes)))(property "Description" "10k startup bias for ADC_SCLK" (at 195.58 143.51 0) (effects (font (size 1.016 1.016)) (hide yes))))
(wire (pts (xy 195.58 130.81) (xy 195.58 135.89)) (stroke (width 0.1524) (type default)))
(label "ADC5_SCLK" (at 195.58 130.81 0) (effects (font (size 0.9 0.9)) (justify left bottom)))
(wire (pts (xy 195.58 151.13) (xy 195.58 156.21)) (stroke (width 0.1524) (type default)))
(symbol (lib_id "ax7010_servo_reva:PWR_GND") (at 195.58 156.21 0) (unit 1) (in_bom no) (on_board no) (in_pos_files no)(property "Reference" "#PWR5008" (at 198.12 153.67 0) (effects (font (size 1.016 1.016)) (hide yes)))(property "Value" "/GND" (at 198.12 158.75 0) (effects (font (size 1.016 1.016)) (hide yes))))
(label "GND" (at 195.58 156.21 0) (effects (font (size 0.9 0.9)) (justify left bottom)))
(symbol (lib_id "ax7010_servo_reva:R") (at 223.52 143.51 90) (unit 1) (in_bom yes) (on_board yes) (in_pos_files yes) (dnp no)(property "Reference" "R108" (at 226.06 140.97 0) (effects (font (size 1.016 1.016)) ))(property "Value" "10k" (at 226.06 146.05 0) (effects (font (size 1.016 1.016)) ))(property "Footprint" "Resistor_SMD:R_0603_1608Metric" (at 223.52 143.51 0) (effects (font (size 1.016 1.016)) (hide yes)))(property "Manufacturer" "FH(风华)" (at 223.52 143.51 0) (effects (font (size 1.016 1.016)) (hide yes)))(property "MPN" "ABD03K1002FT" (at 223.52 143.51 0) (effects (font (size 1.016 1.016)) (hide yes)))(property "LCSC" "C5139509" (at 223.52 143.51 0) (effects (font (size 1.016 1.016)) (hide yes)))(property "Datasheet" "https://atta.szlcsc.com/upload/public/pdf/source/20220825/CB6AD4F3A68E21A294284F8D65B5AAD9.pdf" (at 223.52 143.51 0) (effects (font (size 1.016 1.016)) (hide yes)))(property "Sourcing_Status" "Prototype candidate; OEM reviewed; stock checked 2026-10-10; not production-qualified" (at 223.52 143.51 0) (effects (font (size 1.016 1.016)) (hide yes)))(property "Alternative_MPN" "0603WAF1002T5E" (at 223.52 143.51 0) (effects (font (size 1.016 1.016)) (hide yes)))(property "Alternative_LCSC" "C25804" (at 223.52 143.51 0) (effects (font (size 1.016 1.016)) (hide yes)))(property "Alternative_Status" "READY_FOR_PROTOTYPE" (at 223.52 143.51 0) (effects (font (size 1.016 1.016)) (hide yes)))(property "Description" "10k startup bias for ADC_CS_N" (at 223.52 143.51 0) (effects (font (size 1.016 1.016)) (hide yes))))
(wire (pts (xy 223.52 130.81) (xy 223.52 135.89)) (stroke (width 0.1524) (type default)))
(symbol (lib_id "ax7010_servo_reva:PWR_VA_5V") (at 223.52 130.81 0) (unit 1) (in_bom no) (on_board no) (in_pos_files no)(property "Reference" "#PWR5009" (at 226.06 128.27 0) (effects (font (size 1.016 1.016)) (hide yes)))(property "Value" "/VA_5V" (at 226.06 133.35 0) (effects (font (size 1.016 1.016)) (hide yes))))
(label "VA_5V" (at 223.52 130.81 0) (effects (font (size 0.9 0.9)) (justify left bottom)))
(wire (pts (xy 223.52 151.13) (xy 223.52 158.75)) (stroke (width 0.1524) (type default)))
(label "ADC5_CS_N" (at 223.52 158.75 0) (effects (font (size 0.9 0.9)) (justify left bottom)))
(symbol (lib_id "ax7010_servo_reva:R") (at 251.46 143.51 90) (unit 1) (in_bom yes) (on_board yes) (in_pos_files yes) (dnp no)(property "Reference" "R109" (at 254 140.97 0) (effects (font (size 1.016 1.016)) ))(property "Value" "10k" (at 254 146.05 0) (effects (font (size 1.016 1.016)) ))(property "Footprint" "Resistor_SMD:R_0603_1608Metric" (at 251.46 143.51 0) (effects (font (size 1.016 1.016)) (hide yes)))(property "Manufacturer" "FH(风华)" (at 251.46 143.51 0) (effects (font (size 1.016 1.016)) (hide yes)))(property "MPN" "ABD03K1002FT" (at 251.46 143.51 0) (effects (font (size 1.016 1.016)) (hide yes)))(property "LCSC" "C5139509" (at 251.46 143.51 0) (effects (font (size 1.016 1.016)) (hide yes)))(property "Datasheet" "https://atta.szlcsc.com/upload/public/pdf/source/20220825/CB6AD4F3A68E21A294284F8D65B5AAD9.pdf" (at 251.46 143.51 0) (effects (font (size 1.016 1.016)) (hide yes)))(property "Sourcing_Status" "Prototype candidate; OEM reviewed; stock checked 2026-10-10; not production-qualified" (at 251.46 143.51 0) (effects (font (size 1.016 1.016)) (hide yes)))(property "Alternative_MPN" "0603WAF1002T5E" (at 251.46 143.51 0) (effects (font (size 1.016 1.016)) (hide yes)))(property "Alternative_LCSC" "C25804" (at 251.46 143.51 0) (effects (font (size 1.016 1.016)) (hide yes)))(property "Alternative_Status" "READY_FOR_PROTOTYPE" (at 251.46 143.51 0) (effects (font (size 1.016 1.016)) (hide yes)))(property "Description" "10k startup bias for ADC_SDI" (at 251.46 143.51 0) (effects (font (size 1.016 1.016)) (hide yes))))
(wire (pts (xy 251.46 130.81) (xy 251.46 135.89)) (stroke (width 0.1524) (type default)))
(label "ADC5_SDI" (at 251.46 130.81 0) (effects (font (size 0.9 0.9)) (justify left bottom)))
(wire (pts (xy 251.46 151.13) (xy 251.46 156.21)) (stroke (width 0.1524) (type default)))
(symbol (lib_id "ax7010_servo_reva:PWR_GND") (at 251.46 156.21 0) (unit 1) (in_bom no) (on_board no) (in_pos_files no)(property "Reference" "#PWR5010" (at 254 153.67 0) (effects (font (size 1.016 1.016)) (hide yes)))(property "Value" "/GND" (at 254 158.75 0) (effects (font (size 1.016 1.016)) (hide yes))))
(label "GND" (at 251.46 156.21 0) (effects (font (size 0.9 0.9)) (justify left bottom)))
(text "Hold GATE_EN low until reset + configuration readback pass." (at 17.78 180.34 0) (effects (font (size 1.016 1.016)) (justify left bottom)))
(text "Unipolar ADC codes: straight binary. See adc_profile.json." (at 17.78 185.42 0) (effects (font (size 1.016 1.016)) (justify left bottom)))
(text "Register writes are required after power-up; straps alone do not configure ranges." (at 17.78 190.5 0) (effects (font (size 0.85 0.85)) (justify left bottom)))
(embedded_fonts no))
